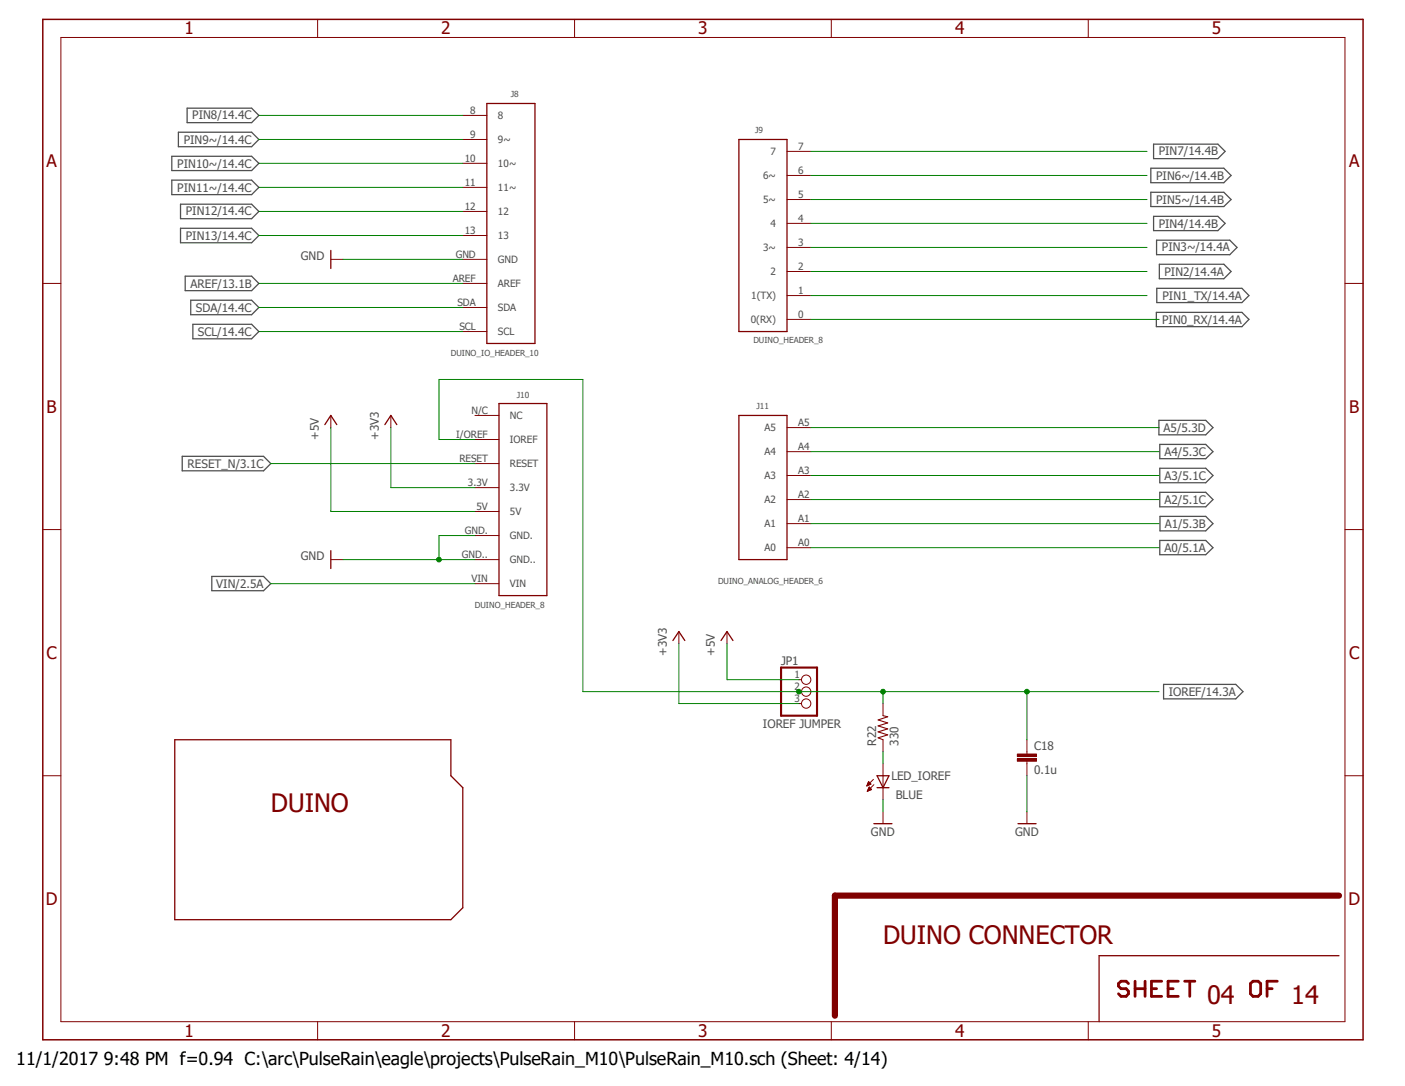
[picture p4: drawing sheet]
<svg xmlns="http://www.w3.org/2000/svg" width="279mm" height="216mm" viewBox="0 0 279 216" stroke-linecap="round" stroke-linejoin="round" font-family="sans-serif">
<path d="M8 3.6l263.4 203.7M271.4 3.6l-263.4 203.7" fill="none" stroke="#fff" stroke-width=".2"/>
<g fill="none" stroke="#505050" stroke-width=".25">
<path d="M34.2 31.1h15.8l1.5 1.4-1.5 1.4h-15.8zM34.2 35.8h15.8l1.5 1.5-1.5 1.4h-15.8zM35.5 26.3h14.5l1.5 1.4-1.5 1.5h-14.5zM37.2 21.5h12.8l1.5 1.4-1.5 1.5h-12.8zM228.9 33.4h14.5l1.4 1.5-1.4 1.4h-14.5zM228.9 38.2h14.5l1.4 1.5-1.4 1.4h-14.5zM229.4 28.7h12.8l1.4 1.4-1.4 1.4h-12.8zM35.9 45.4h14.1l1.5 1.4-1.5 1.5h-14.1zM35.9 40.6h14.1l1.5 1.4-1.5 1.5h-14.1zM36.8 54.9h13.2l1.5 1.4-1.5 1.5h-13.2zM37.9 59.7h12.1l1.5 1.4-1.5 1.5h-12.1zM229.4 43h12.8l1.4 1.4-1.4 1.4h-12.8z"/>
<path d="M230 47.8h14.6l1.4 1.4-1.4 1.4h-14.6zM230 57.3h17l1.4 1.5-1.4 1.4h-17zM230.5 52.5h12.9l1.4 1.5-1.4 1.4h-12.9zM38.4 64.5h11.6l1.5 1.4-1.5 1.5h-11.6zM230 62.1h17l1.4 1.4-1.4 1.4h-17zM36.2 90.7h16.2l1.4 1.5-1.4 1.4h-16.2zM230.5 83.6h9.3l1.4 1.4-1.4 1.4h-9.3zM230.6 88.3h9.2l1.4 1.5-1.4 1.4h-9.2zM230.6 93.1h9.2l1.4 1.4-1.4 1.5h-9.2zM230.6 97.9h9.2l1.4 1.4-1.4 1.5h-9.2zM42.1 114.6h10.3l1.4 1.4-1.4 1.4h-10.3zM230.6 107.4h9.2l1.4 1.5-1.4 1.4h-9.2z"/>
<path d="M230.7 102.7h9.1l1.4 1.4-1.4 1.4h-9.1zM231.4 136.1h14.3l1.5 1.4-1.5 1.4h-14.3z"/>
</g>
<path d="M155.3 132.7h7.2v9.6h-7.2z" fill="none" stroke="#800000" stroke-width=".42"/>
<g fill="none" stroke="#800000" stroke-width=".2">
<path d="M135 125.6v2.4M144.6 125.6v2.4M158.9 135.1h.5M158.9 137.5h.5M158.9 139.9h.5M204.2 149.4v.5M204.2 151.3v.5"/>
<circle cx="160.3" cy="139.9" r=".93"/>
<circle cx="160.3" cy="135.1" r=".93"/>
<circle cx="160.3" cy="137.5" r=".93"/>
</g>
<path d="M133.8 127.3l1.2-1.7 1.2 1.7M143.4 127.3l1.2-1.7 1.2 1.7" fill="none" stroke="#800000" stroke-width=".25"/>
<path d="M202.3 150.8h3.8v.5h-3.8z" fill-rule="evenodd" fill="#800000"/>
<path d="M202.3 150.8h3.8v.5h-3.8z" fill="none" stroke="#800000" stroke-width=".2"/>
<path d="M202.3 149.9h3.8v.5h-3.8z" fill-rule="evenodd" fill="#800000"/>
<g fill="none" stroke="#800000" stroke-width=".2">
<path d="M12.1 7.5h255.4v195.6h-255.4zM63.2 3.9v3.6M114.3 3.9v3.6M165.3 3.9v3.6M216.4 3.9v3.6M92 32.5h4.8M92 37.3h4.8M92 27.7h4.8M92 22.9h4.8M156.5 39.7h4.7M156.5 34.9h4.7M156.5 30.1h4.7"/>
<path d="M8.5 56.3h3.6M65.8 51.6h2.4M92 56.3h4.8M92 51.6h4.8M92 42h4.8M92 46.8h4.8M156.5 58.8h4.7M156.5 54h4.7M156.5 49.2h4.7M156.5 44.4h4.7M267.5 56.3h3.6M92 61.1h4.8"/>
<path d="M92 65.9h4.8M156.5 63.5h4.7M65.8 82.6v2.4M77.7 82.6v2.4M94.4 87.4h4.8M94.4 92.2h4.8M94.4 96.9h4.8M94.4 82.6h4.8M156.5 99.3h4.7M156.5 94.5h4.7M156.5 89.8h4.7M156.5 85h4.7"/>
<path d="M8.5 105.3h3.6M65.8 111.3h2.4M94.4 111.3h4.8M94.4 101.7h4.8M94.4 106.5h4.8M94.4 116h4.8M156.5 108.9h4.7M156.5 104.1h4.7M267.5 105.3h3.6M175.6 139.9v2.4M8.5 154.2h3.6M172.4 156.2h.1"/>
<path d="M172.4 156.1h.3M172.5 156h.3M172.5 156h.6M172.5 155.9h.7M172.5 157.3h.1M172.5 157.2h.2M172.6 155.8h.5M172.6 157.1h.3M172.6 155.7h.4M172.6 157.1h.5M172.6 155.6h.3M172.6 157h.7"/>
<path d="M172.7 155.5h.1M172.7 155.4h.1M172.7 156.9h.6M172.7 156.8h.5M172.7 156.8h.4M172.8 156.7h.2M172.8 156.6h.1M172.8 156.5l.5 .5-.8 .3zM172.8 156.5h.1M173.2 155.9l-.5-.5-.3 .9M173.2 155.9l-.8 .4M173.7 154.9l-1.3 1.4"/>
<path d="M173.8 156l-1.3 1.3M175.6 147.1v2.3M175.6 151.8v7.2M202.3 149.9h3.8v.5h-3.8zM204.2 147.1v2.3M204.2 151.8v2.4M267.5 154.2h3.6M175.6 161.4v2.3M204.2 161.4v2.3M63.2 203.1v3.6M114.3 203.1v3.6M165.3 203.1v3.6"/>
<path d="M216.4 203.1v3.6"/>
</g>
<g fill="none" stroke="#800000" stroke-width=".25">
<path d="M96.8 20.6h9.6v47.7h-9.6zM146.9 27.7h9.6v38.2h-9.6zM65.8 49.8v3.6M64.6 84.4l1.2-1.8 1.2 1.8M76.5 84.4l1.2-1.8 1.2 1.8M99.2 80.2h9.6v38.2h-9.6zM146.9 82.6h9.6v28.7h-9.6zM65.8 109.5v3.5M34.8 147.1h54.9v7.1l2.3 2.4v23.9l-2.3 2.3h-54.9zM174.4 154.2h2.4l-1.2 2.4zM174.4 156.6h2.4M173.8 163.7h3.6"/>
<path d="M202.4 163.7h3.6M266.3 190h-47.7v13.1"/>
</g>
<path d="M175.6 142.3l.9 .2-1.9 .6 1.9 .6-1.9 .6 1.9 .6-1.9 .6 1.9 .6-1.9 .6 1 .4" fill="none" stroke="#800000" stroke-width=".21"/>
<path d="M8.5 3.9h262.6v202.8h-262.6z" fill="none" stroke="#800000" stroke-width=".3"/>
<path d="M266.3 178.1h-100.3v23.8" fill="none" stroke="#800000" stroke-width="1.2"/>
<g fill="none" stroke="#800000" stroke-width=".55">
<path d="M224.4 195.5l-.5-.4h-1l-.5 .4v.5l.5 .6h1l.5 .5v.5l-.5 .5h-1l-.5-.5M225.7 196.6h2M225.7 195.1v3M227.7 195.1v3M229 196.6h1M231 195.1h-2v3h2M232.3 196.6h1M234.3 195.1h-2v3h2M235.6 195.1h2M236.6 195.1v3M248.7 195.5l.5-.4h1l.5 .4v2.1l-.5 .5h-1l-.5-.5zM252 196.6h1"/>
<path d="M254 195.1h-2v3"/>
</g>
<path d="M68.2 51.6h23.8M161.2 85h69.3M161.2 89.8h69.3M161.2 94.5h69.3M161.2 99.3h69.3M53.8 116h40.6M68.2 111.3h26.2M94.4 106.5h-7.1v4.8M161.2 104.1h69.3M161.2 108.9h69.3M175.6 159v2.4M204.2 154.2v7.2" fill="none" stroke="#008000" stroke-width=".2"/>
<circle cx="87.3" cy="111.3" r=".46" fill="#008000"/>
<g fill="none" stroke="#008000" stroke-width=".2">
<path d="M115.9 75.4v62.1h114.6"/>
<circle cx="87.3" cy="111.3" r=".46"/>
</g>
<circle cx="158.9" cy="137.5" r=".46" fill="#008000"/>
<g fill="none" stroke="#008000" stroke-width=".2">
<path d="M204.2 137.5v9.6"/>
<circle cx="158.9" cy="137.5" r=".46"/>
</g>
<circle cx="204.2" cy="137.5" r=".46" fill="#008000"/>
<g fill="none" stroke="#008000" stroke-width=".2">
<path d="M175.6 137.5v2.4"/>
<circle cx="204.2" cy="137.5" r=".46"/>
</g>
<circle cx="175.6" cy="137.5" r=".46" fill="#008000"/>
<g fill="none" stroke="#008000" stroke-width=".2">
<path d="M51.5 22.9h40.5M51.5 27.7h40.5M51.5 32.5h40.5M51.5 37.3h40.5M161.2 30.1h66.9M161.2 34.9h66.9M161.2 39.7h66.9M51.5 56.3h40.5M51.5 46.8h40.5M51.5 42h40.5M161.2 58.8h66.9M161.2 44.4h66.9"/>
<path d="M161.2 49.2h66.9M161.2 54h66.9M51.5 65.9h40.5M51.5 61.1h40.5M115.9 75.4h-28.6v12h7.1M161.2 63.5h69.3M53.8 92.2h40.6M65.8 85v16.7h28.6M77.7 85v11.9h16.7M135 128v11.9h23.9M144.6 128v7.1h14.3M175.6 149.4v2.4"/>
<circle cx="175.6" cy="137.5" r=".46"/>
</g>
<g font-size="5" fill="#800000">
<text x="53.8" y="161.4">DUINO</text>
<text x="175.6" y="187.6">DUINO CONNECTOR</text>
<text x="240" y="199.6">04</text>
<text x="256.7" y="199.6">14</text>
</g>
<text font-size="3.6" x="3.2" y="211.7">11/1/2017 9:48 PM f=0.94 C:\arc\PulseRain\eagle\projects\PulseRain_M10\PulseRain_M10.sch (Sheet: 4/14)</text>
<g font-size="3.4" fill="#800000">
<text x="36.7" y="6.9">1</text>
<text x="87.8" y="6.9">2</text>
<text x="138.9" y="6.9">3</text>
<text x="190" y="6.9">4</text>
<text x="241" y="6.9">5</text>
<text x="9.3" y="33.1">A</text>
<text x="268.3" y="33.1">A</text>
<text x="9.3" y="82">B</text>
<text x="268.3" y="82">B</text>
<text x="9.3" y="131">C</text>
<text x="268.3" y="131">C</text>
<text x="9.1" y="179.9">D</text>
<text x="268.1" y="179.9">D</text>
<text x="36.7" y="206.2">1</text>
<text x="87.8" y="206.2">2</text>
<text x="138.9" y="206.2">3</text>
<text x="190" y="206.2">4</text>
<text x="241" y="206.2">5</text>
</g>
<g font-size="2.3" fill="#505050">
<text x="38.2" y="23.7">PIN8/14.4C</text>
<text x="36.5" y="28.5">PIN9~/14.4C</text>
<text x="35.3" y="33.3">PIN10~/14.4C</text>
<text x="229.9" y="35.7">PIN6~/14.4B</text>
<text x="230.4" y="30.9">PIN7/14.4B</text>
<text x="35.3" y="38.1">PIN11~/14.4C</text>
<text x="229.9" y="40.5">PIN5~/14.4B</text>
<text x="37" y="47.6">PIN13/14.4C</text>
<text x="37" y="42.8">PIN12/14.4C</text>
<text x="230.4" y="45.3">PIN4/14.4B</text>
<text x="59.8" y="51.6">GND</text>
<text x="231.1" y="50">PIN3~/14.4A</text>
<text x="37.9" y="57.2">AREF/13.1B</text>
<text x="231.2" y="59.6">PIN1_TX/14.4A</text>
<text x="231.6" y="54.8">PIN2/14.4A</text>
<text x="38.9" y="61.9">SDA/14.4C</text>
<text x="231.1" y="64.3">PIN0_RX/14.4A</text>
<text x="39.4" y="66.7">SCL/14.4C</text>
<text x="63.4" y="87.4" transform="rotate(-90 63.4 87.4)">+5V</text>
<text x="75.4" y="87.4" transform="rotate(-90 75.4 87.4)">+3V3</text>
<text x="231.4" y="85.8">A5/5.3D</text>
<text x="37.3" y="93">RESET_N/3.1C</text>
<text x="231.6" y="90.6">A4/5.3C</text>
<text x="231.6" y="95.4">A3/5.1C</text>
<text x="231.6" y="100.1">A2/5.1C</text>
<text x="231.6" y="104.9">A1/5.3B</text>
<text x="59.8" y="111.3">GND</text>
<text x="231.6" y="109.7">A0/5.1A</text>
<text x="43" y="116.8">VIN/2.5A</text>
<text x="132.6" y="130.3" transform="rotate(-90 132.6 130.3)">+3V3</text>
<text x="142.2" y="130.3" transform="rotate(-90 142.2 130.3)">+5V</text>
<text x="155.3" y="132.1">JP1</text>
<text x="232.4" y="138.3">IOREF/14.3A</text>
<text x="151.7" y="144.7">IOREF JUMPER</text>
<text x="174.2" y="148.3" transform="rotate(-90 174.2 148.3)">R22</text>
<text x="178.7" y="148.3" transform="rotate(-90 178.7 148.3)">330</text>
<text x="205.7" y="149.1">C18</text>
<text x="177.3" y="155.2">LED_IOREF</text>
<text x="205.7" y="153.8">0.1u</text>
<text x="178.1" y="158.8">BLUE</text>
<text x="173.2" y="166.2">GND</text>
<text x="201.8" y="166.2">GND</text>
</g>
<g font-size="2" fill="#505050">
<text x="93.5" y="22.6">8</text>
<text x="99" y="23.7">8</text>
<text x="93.5" y="27.4">9</text>
<text x="99" y="28.4">9~</text>
<text x="158.7" y="29.8">7</text>
<text x="92.4" y="32.2">10</text>
<text x="99" y="33.2">10~</text>
<text x="151.8" y="35.6">6~</text>
<text x="153.2" y="30.8">7</text>
<text x="158.7" y="34.5">6</text>
<text x="92.4" y="36.9">11</text>
<text x="92.4" y="41.7">12</text>
<text x="99" y="38">11~</text>
<text x="151.8" y="40.4">5~</text>
<text x="158.7" y="39.3">5</text>
<text x="92.4" y="46.5">13</text>
<text x="99" y="42.8">12</text>
<text x="99" y="47.5">13</text>
<text x="153.2" y="45.1">4</text>
<text x="158.7" y="44.1">4</text>
<text x="90.6" y="51.3">GND</text>
<text x="99" y="52.3">GND</text>
<text x="151.8" y="49.9">3~</text>
<text x="158.7" y="53.6">2</text>
<text x="158.7" y="48.9">3</text>
<text x="90" y="56">AREF</text>
<text x="99" y="57.1">AREF</text>
<text x="149.4" y="59.5">1(TX)</text>
<text x="153.2" y="54.7">2</text>
<text x="158.7" y="58.4">1</text>
<text x="91" y="60.8">SDA</text>
<text x="91.4" y="65.6">SCL</text>
<text x="99" y="61.8">SDA</text>
<text x="149.3" y="64.2">0(RX)</text>
<text x="158.7" y="63.2">0</text>
<text x="99" y="66.6">SCL</text>
<text x="93.8" y="82.3">N/C</text>
<text x="101.4" y="83.3">NC</text>
<text x="90.7" y="87">I/OREF</text>
<text x="101.4" y="88.1">IOREF</text>
<text x="152" y="85.7">A5</text>
<text x="158.7" y="89.4">A4</text>
<text x="158.7" y="84.7">A5</text>
<text x="91.4" y="91.8">RESET</text>
<text x="101.4" y="92.9">RESET</text>
<text x="152" y="95.2">A3</text>
<text x="152" y="90.5">A4</text>
<text x="158.7" y="94.2">A3</text>
<text x="93" y="96.6">3.3V</text>
<text x="94.7" y="101.4">5V</text>
<text x="101.4" y="97.7">3.3V</text>
<text x="152" y="100">A2</text>
<text x="158.7" y="99">A2</text>
<text x="92.5" y="106.1">GND.</text>
<text x="101.4" y="102.4">5V</text>
<text x="101.4" y="107.2">GND.</text>
<text x="152" y="104.8">A1</text>
<text x="158.7" y="103.8">A1</text>
<text x="91.9" y="110.9">GND..</text>
<text x="101.4" y="112">GND..</text>
<text x="152" y="109.6">A0</text>
<text x="158.7" y="108.5">A0</text>
<text x="93.8" y="115.7">VIN</text>
<text x="101.4" y="116.8">VIN</text>
<text x="158" y="134.8">1</text>
<text x="158" y="137.2">2</text>
<text x="158" y="139.6">3</text>
</g>
<g font-size="1.7" fill="#505050">
<text x="101.6" y="19.3">J8</text>
<text x="150.2" y="26.5">J9</text>
<text x="89.7" y="70.7">DUINO_IO_HEADER_10</text>
<text x="149.8" y="68.3">DUINO_HEADER_8</text>
<text x="102.8" y="79">J10</text>
<text x="150.5" y="81.4">J11</text>
<text x="142.8" y="116">DUINO_ANALOG_HEADER_6</text>
<text x="94.4" y="120.8">DUINO_HEADER_8</text>
</g>
</svg>
